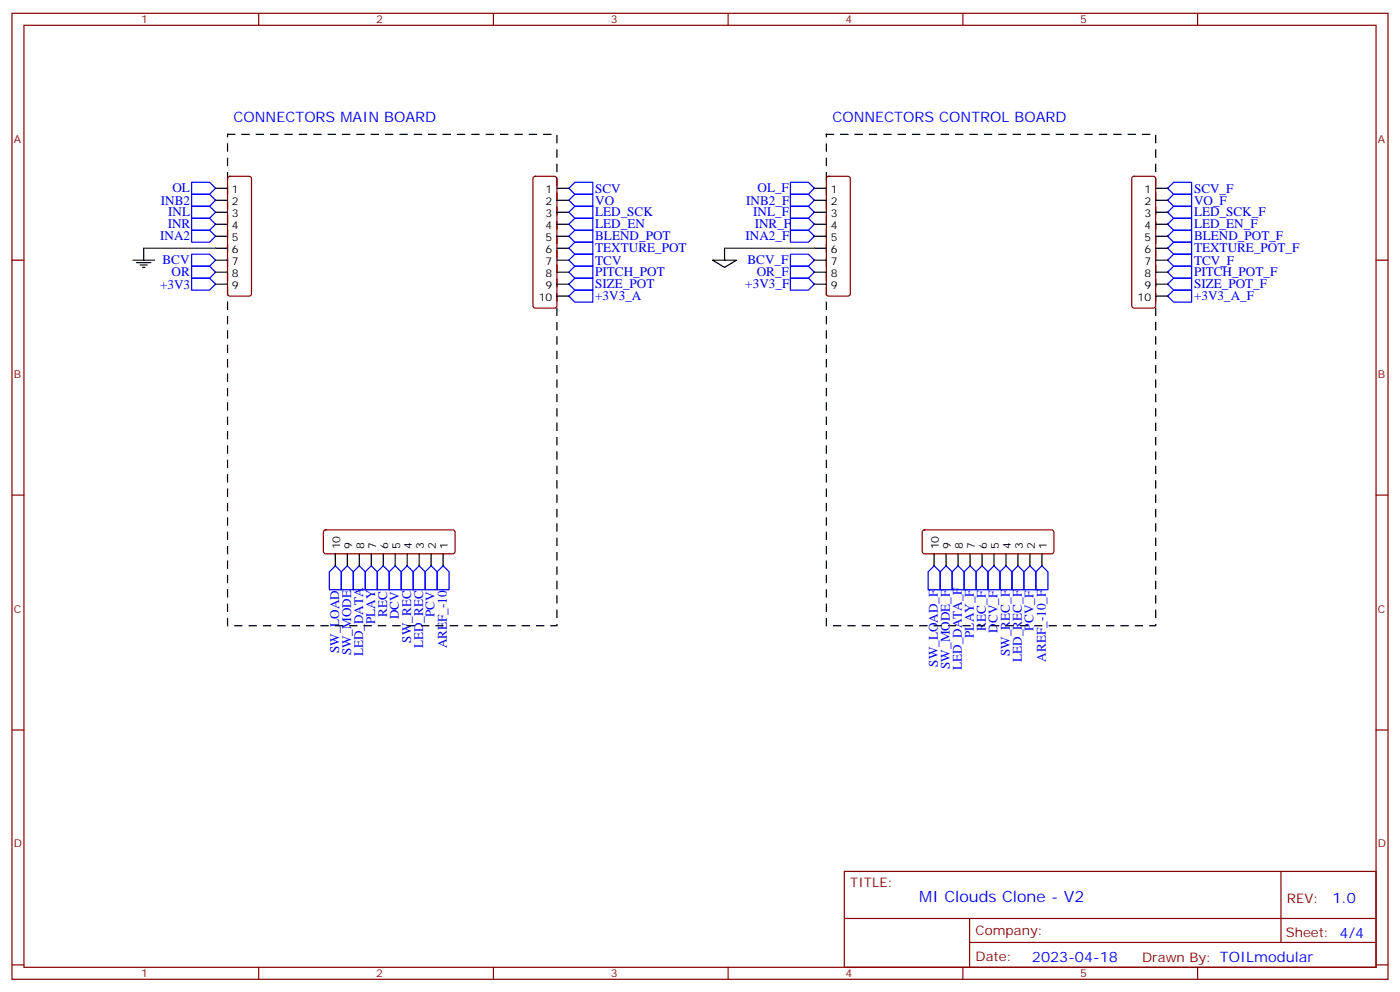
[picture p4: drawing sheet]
<svg xmlns="http://www.w3.org/2000/svg" width="412mm" height="292mm" viewBox="0 0 412 292" stroke-linecap="round" stroke-linejoin="round" font-family="sans-serif">
<g fill="none" stroke="#870000" stroke-width=".35">
<path d="M3.5 3.9h405.4v284.4h-405.4zM7.1 7.4h398.2v277.3h-398.2zM76.2 3.9v3.5M145.3 3.9v3.5M214.5 3.9v3.5M283.6 3.9v3.5M352.8 3.9v3.5M67.3 52.1l.4-.2h5.7l.5 .2 .2 .5v33.9l-.3 .5-.4 .2h-5.7l-.5-.3-.2-.4v-33.9zM157.2 52.1l.5-.2h5.6l.5 .2 .2 .5v37.4l-.2 .5-.5 .2h-5.6l-.5-.2-.2-.5v-37.4zM243.7 52.1l.4-.2h5.7l.5 .2 .2 .5v33.9l-.3 .5-.4 .2h-5.7l-.5-.3-.2-.4v-33.9zM333.6 52.1l.5-.2h5.6l.5 .2 .2 .5v37.4l-.2 .5-.5 .2h-5.6l-.5-.2-.2-.5v-37.4zM3.5 76.6h3.6"/>
<path d="M405.3 76.6h3.6M3.5 145.7h3.6M95.5 156.2l.5-.2h37.3l.5 .2 .3 .5v5.6l-.3 .5-.5 .2h-37.3l-.5-.2-.3-.5v-5.6zM271.9 156.2l.4-.2h37.4l.5 .2 .2 .5v5.6l-.2 .5-.5 .2h-37.4l-.5-.2-.2-.5v-5.6zM405.3 145.7h3.6M3.5 214.9h3.6M405.3 214.9h3.6M248.7 256.5h156.6v28.2h-156.6zM377.3 256.5v20.9M248.7 270.4h156.5M285.6 277.4h119.6M285.6 270.4v14.1"/>
<path d="M3.5 284h3.6M76.2 284.7v3.6M145.3 284.7v3.6M214.5 284.7v3.6M283.6 284.7v3.6M352.8 284.7v3.6M405.3 284h3.6"/>
</g>
<g fill="none" stroke="#00f" stroke-width=".35">
<path d="M56.4 57.2h5.3l1.8 1.7-1.8 1.8h-5.3zM56.4 53.7h5.3l1.8 1.7-1.8 1.8h-5.3zM167.6 58.9l1.7-1.7h5.3v3.5h-5.3zM167.6 55.4l1.7-1.7h5.3v3.5h-5.3zM232.8 57.2h5.3l1.8 1.7-1.8 1.8h-5.3zM232.8 53.7h5.3l1.8 1.7-1.8 1.8h-5.3zM344 55.4l1.7-1.7h5.3v3.5h-5.3zM345.7 57.2h5.3v3.5h-5.3l-1.7-1.8zM56.4 64.2h5.3l1.8 1.8-1.8 1.8h-5.3zM56.4 60.7h5.3l1.8 1.8-1.8 1.7h-5.3zM56.4 67.8h5.3l1.8 1.7-1.8 1.8h-5.3zM56.4 78.4h5.3l1.8 1.7-1.8 1.8h-5.3z"/>
<path d="M56.4 74.8h5.3l1.8 1.8-1.8 1.8h-5.3zM167.6 76.6l1.7-1.8h5.3v3.6h-5.3zM167.6 73.1l1.7-1.8h5.3v3.5h-5.3zM167.6 66l1.7-1.8h5.3v3.6h-5.3zM167.6 62.5l1.7-1.8h5.3v3.5h-5.3zM169.3 67.8h5.3v3.5h-5.3l-1.7-1.8zM232.8 64.2h5.3l1.8 1.8-1.8 1.8h-5.3zM232.8 60.7h5.3l1.8 1.8-1.8 1.7h-5.3zM232.8 67.8h5.3l1.8 1.7-1.8 1.8h-5.3zM232.8 78.4h5.3l1.8 1.7-1.8 1.8h-5.3zM232.8 74.8h5.3l1.8 1.8-1.8 1.8h-5.3zM344 73.1l1.7-1.8h5.3v3.5h-5.3z"/>
<path d="M344 62.5l1.7-1.8h5.3v3.5h-5.3zM345.7 74.8h5.3v3.6h-5.3l-1.7-1.8zM345.7 67.8h5.3v3.5h-5.3l-1.7-1.8zM345.7 64.2h5.3v3.6h-5.3l-1.7-1.8zM56.4 81.9h5.3l1.8 1.7-1.8 1.8h-5.3zM167.6 83.6l1.7-1.7h5.3v3.5h-5.3zM167.6 80.1l1.7-1.7h5.3v3.5h-5.3zM167.6 87.2l1.7-1.8h5.3v3.5h-5.3zM232.8 81.9h5.3l1.8 1.7-1.8 1.8h-5.3zM344 80.1l1.7-1.7h5.3v3.5h-5.3zM344 87.2l1.7-1.8h5.3v3.5h-5.3zM345.7 81.9h5.3v3.5h-5.3l-1.7-1.8z"/>
<path d="M98.8 166.5l1.7 1.8v5.3h-3.5v-5.3zM102.3 166.5l1.8 1.8v5.3h-3.6v-5.3zM105.8 166.5l1.8 1.8v5.3h-3.5v-5.3zM109.4 166.5l1.7 1.8v5.3h-3.5v-5.3zM111.1 168.3l1.8-1.8 1.8 1.8v5.3h-3.6zM116.4 166.5l1.8 1.8v5.3h-3.5v-5.3zM119.9 166.5l1.8 1.8v5.3h-3.5v-5.3zM123.5 166.5l1.7 1.8v5.3h-3.5v-5.3zM127 166.5l1.8 1.8v5.3h-3.6v-5.3zM130.5 166.5l1.8 1.8v5.3h-3.5v-5.3zM275.2 166.5l1.7 1.8v5.3h-3.5v-5.3zM278.7 166.5l1.8 1.8v5.3h-3.6v-5.3z"/>
<path d="M282.2 166.5l1.8 1.8v5.3h-3.5v-5.3zM285.8 166.5l1.7 1.8v5.3h-3.5v-5.3zM287.5 168.3l1.8-1.8 1.7 1.8v5.3h-3.5zM292.8 166.5l1.8 1.8v5.3h-3.6v-5.3zM294.6 168.3l1.7-1.8 1.8 1.8v5.3h-3.5zM299.9 166.5l1.7 1.8v5.3h-3.5v-5.3zM303.4 166.5l1.8 1.8v5.3h-3.6v-5.3zM306.9 166.5l1.8 1.8v5.3h-3.5v-5.3z"/>
</g>
<g fill="none" stroke="#000" stroke-width=".35">
<path d="M63.5 55.4h3.5M63.5 58.9h3.5M164 55.4h3.6M164 58.9h3.6M239.9 55.4h3.5M239.9 58.9h3.5M340.4 55.4h3.6M340.4 58.9h3.6M39.2 76.6h6.3M40.2 77.3h4.2M41.3 78h2.1M42 78.7h.7"/>
<path d="M42.3 73.1v3.5M63.5 76.6h3.5M63.5 62.5h3.5M63.5 66h3.5M63.5 69.5h3.5M63.5 73.1h3.5M164 76.6h3.6M164 62.5h3.6M164 66h3.6M164 69.5h3.6M164 73.1h3.6M209.9 76.6h7.1l-3.6 2.1z"/>
<path d="M213.4 73.1v3.5M239.9 76.6h3.5M239.9 62.5h3.5M239.9 66h3.5M239.9 69.5h3.5M239.9 73.1h3.5M340.4 76.6h3.6M340.4 62.5h3.6M340.4 66h3.6M340.4 69.5h3.6M340.4 73.1h3.6M63.5 80.1h3.5"/>
<path d="M63.5 83.6h3.5M164 80.1h3.6M164 83.6h3.6M164 87.2h3.6M239.9 80.1h3.5M239.9 83.6h3.5M340.4 80.1h3.6M340.4 83.6h3.6M340.4 87.2h3.6M98.8 163v3.5M102.3 163v3.5M105.8 163v3.5"/>
<path d="M109.4 163v3.5M112.9 163v3.5M116.4 163v3.5M119.9 163v3.5M123.5 163v3.5M127 163v3.5M130.5 163v3.5M275.2 163v3.5M278.7 163v3.5M282.2 163v3.5M285.8 163v3.5M289.3 163v3.5"/>
<path d="M292.8 163v3.5M296.3 163v3.5M299.9 163v3.5M303.4 163v3.5M306.9 163v3.5"/>
</g>
<path d="M67 39.5h97v144.7h-97zM243.4 39.5h97v144.7h-97z" fill="none" stroke="#000" stroke-width=".35" stroke-dasharray="2.1 2.1"/>
<path d="M42.3 73.1h21.2M213.4 73.1h26.5" fill="none" stroke="#008700" stroke-width=".35"/>
<text font-size="4.6" fill="#00f" x="270.8" y="265.5">MI Clouds Clone - V2</text>
<g font-size="4.2" fill="#00f">
<text x="68.8" y="36">CONNECTORS MAIN BOARD</text>
<text x="245.2" y="36">CONNECTORS CONTROL BOARD</text>
<text x="392.5" y="265.8">1.0</text>
<text x="304" y="283.1">2023-04-18</text>
</g>
<g font-size="3.9" fill="#00f">
<text x="50.8" y="56.6">OL</text>
<text x="175.3" y="56.7">SCV</text>
<text x="223.1" y="56.6">OL_F</text>
<text x="351.7" y="56.7">SCV_F</text>
<text x="47.4" y="60.3">INB2</text>
<text x="49.5" y="63.7">INL</text>
<text x="175.3" y="63.7">LED_SCK</text>
<text x="175.3" y="60.3">VO</text>
<text x="219.8" y="60.3">INB2_F</text>
<text x="221.9" y="63.7">INL_F</text>
<text x="351.7" y="60.3">VO_F</text>
<text x="351.7" y="63.7">LED_SCK_F</text>
<text x="47.2" y="70.7">INA2</text>
<text x="49.4" y="67.2">INR</text>
<text x="175.3" y="70.8">BLEND_POT</text>
<text x="175.3" y="67.3">LED_EN</text>
<text x="219.6" y="70.7">INA2_F</text>
<text x="222.3" y="67.2">INR_F</text>
<text x="351.7" y="70.8">BLEND_POT_F</text>
<text x="351.7" y="67.3">LED_EN_F</text>
<text x="47.9" y="77.7">BCV</text>
<text x="175.3" y="77.9">TCV</text>
<text x="175.3" y="74.3">TEXTURE_POT</text>
<text x="220.2" y="77.7">BCV_F</text>
<text x="351.7" y="77.9">TCV_F</text>
<text x="351.7" y="74.3">TEXTURE_POT_F</text>
<text x="50.6" y="81.3">OR</text>
<text x="175.3" y="81.3">PITCH_POT</text>
<text x="222.9" y="81.3">OR_F</text>
<text x="351.7" y="81.3">PITCH_POT_F</text>
<text x="47.1" y="84.9">+3V3</text>
<text x="175.3" y="84.9">SIZE_POT</text>
<text x="175.3" y="88.4">+3V3_A</text>
<text x="219.6" y="84.9">+3V3_F</text>
<text x="351.7" y="84.9">SIZE_POT_F</text>
<text x="351.7" y="88.4">+3V3_A_F</text>
<text x="110.5" y="183.8" transform="rotate(-90 110.5 183.8)">PLAY</text>
<text x="114" y="181.6" transform="rotate(-90 114 181.6)">REC</text>
<text x="117.5" y="182.2" transform="rotate(-90 117.5 182.2)">DCV</text>
<text x="128" y="181.6" transform="rotate(-90 128 181.6)">PCV</text>
<text x="290.4" y="185.6" transform="rotate(-90 290.4 185.6)">REC_F</text>
<text x="304.4" y="185.6" transform="rotate(-90 304.4 185.6)">PCV_F</text>
<text x="121.1" y="189.1" transform="rotate(-90 121.1 189.1)">SW_REC</text>
<text x="124.6" y="190.8" transform="rotate(-90 124.6 190.8)">LED_REC</text>
<text x="131.6" y="190.8" transform="rotate(-90 131.6 190.8)">AREF_-10</text>
<text x="286.9" y="187.8" transform="rotate(-90 286.9 187.8)">PLAY_F</text>
<text x="293.8" y="186.2" transform="rotate(-90 293.8 186.2)">DCV_F</text>
<text x="99.9" y="192.3" transform="rotate(-90 99.9 192.3)">SW_LOAD</text>
<text x="103.4" y="192.9" transform="rotate(-90 103.4 192.9)">SW_MODE</text>
<text x="106.9" y="193.2" transform="rotate(-90 106.9 193.2)">LED_DATA</text>
<text x="276.3" y="196.2" transform="rotate(-90 276.3 196.2)">SW_LOAD_F</text>
<text x="279.8" y="196.9" transform="rotate(-90 279.8 196.9)">SW_MODE_F</text>
<text x="283.3" y="197.2" transform="rotate(-90 283.3 197.2)">LED_DATA_F</text>
<text x="297.5" y="193.1" transform="rotate(-90 297.5 193.1)">SW_REC_F</text>
<text x="301" y="194.8" transform="rotate(-90 301 194.8)">LED_REC_F</text>
<text x="308" y="194.8" transform="rotate(-90 308 194.8)">AREF_-10_F</text>
</g>
<g font-size="3.9" fill="#800">
<text x="250.5" y="261.1">TITLE:</text>
<text x="379.1" y="265.8">REV:</text>
<text x="287.4" y="275.3">Company:</text>
<text x="378.7" y="275.9">Sheet: 4/4</text>
<text x="287.4" y="283">Date:</text>
<text x="336.4" y="283.1">Drawn By: TOILmodular</text>
</g>
<g font-size="3.2" fill="#800">
<text x="41.6" y="6.9">1</text>
<text x="110.8" y="6.9">2</text>
<text x="179.9" y="6.9">3</text>
<text x="249.1" y="6.9">4</text>
<text x="318.2" y="6.9">5</text>
<text x="4.1" y="42">A</text>
<text x="405.9" y="42">A</text>
<text x="4.1" y="111.2">B</text>
<text x="405.9" y="111.2">B</text>
<text x="4.1" y="180.3">C</text>
<text x="405.9" y="180.3">C</text>
<text x="4.1" y="249.4">D</text>
<text x="405.9" y="249.4">D</text>
<text x="41.6" y="287.7">1</text>
<text x="110.8" y="287.7">2</text>
<text x="179.9" y="287.7">3</text>
<text x="249.1" y="287.7">4</text>
<text x="318.2" y="287.7">5</text>
</g>
<g font-size="3.2">
<text x="68.3" y="56.8">1</text>
<text x="160.7" y="56.8">1</text>
<text x="244.7" y="56.8">1</text>
<text x="337.1" y="56.8">1</text>
<text x="68.3" y="60.4">2</text>
<text x="68.3" y="63.9">3</text>
<text x="160.7" y="60.4">2</text>
<text x="160.7" y="63.9">3</text>
<text x="244.7" y="60.4">2</text>
<text x="244.7" y="63.9">3</text>
<text x="337.1" y="60.4">2</text>
<text x="337.1" y="63.9">3</text>
<text x="68.3" y="67.4">4</text>
<text x="68.3" y="70.9">5</text>
<text x="160.7" y="67.4">4</text>
<text x="160.7" y="70.9">5</text>
<text x="244.7" y="67.4">4</text>
<text x="244.7" y="70.9">5</text>
<text x="337.1" y="67.4">4</text>
<text x="337.1" y="70.9">5</text>
<text x="68.3" y="74.5">6</text>
<text x="68.3" y="78">7</text>
<text x="160.7" y="74.5">6</text>
<text x="160.7" y="78">7</text>
<text x="244.7" y="74.5">6</text>
<text x="244.7" y="78">7</text>
<text x="337.1" y="74.5">6</text>
<text x="337.1" y="78">7</text>
<text x="68.3" y="81.5">8</text>
<text x="160.7" y="81.5">8</text>
<text x="244.7" y="81.5">8</text>
<text x="337.1" y="81.5">8</text>
<text x="68.3" y="85.1">9</text>
<text x="158.7" y="88.6">10</text>
<text x="160.7" y="85.1">9</text>
<text x="244.7" y="85.1">9</text>
<text x="335.1" y="88.6">10</text>
<text x="337.1" y="85.1">9</text>
<text x="100.2" y="161.7" transform="rotate(-90 100.2 161.7)">10</text>
<text x="103.7" y="161.7" transform="rotate(-90 103.7 161.7)">9</text>
<text x="107.2" y="161.7" transform="rotate(-90 107.2 161.7)">8</text>
<text x="110.8" y="161.7" transform="rotate(-90 110.8 161.7)">7</text>
<text x="114.3" y="161.7" transform="rotate(-90 114.3 161.7)">6</text>
<text x="117.8" y="161.7" transform="rotate(-90 117.8 161.7)">5</text>
<text x="121.4" y="161.7" transform="rotate(-90 121.4 161.7)">4</text>
<text x="124.9" y="161.7" transform="rotate(-90 124.9 161.7)">3</text>
<text x="128.4" y="161.7" transform="rotate(-90 128.4 161.7)">2</text>
<text x="131.9" y="161.7" transform="rotate(-90 131.9 161.7)">1</text>
<text x="276.6" y="161.7" transform="rotate(-90 276.6 161.7)">10</text>
<text x="280.1" y="161.7" transform="rotate(-90 280.1 161.7)">9</text>
<text x="283.6" y="161.7" transform="rotate(-90 283.6 161.7)">8</text>
<text x="287.2" y="161.7" transform="rotate(-90 287.2 161.7)">7</text>
<text x="290.7" y="161.7" transform="rotate(-90 290.7 161.7)">6</text>
<text x="294.2" y="161.7" transform="rotate(-90 294.2 161.7)">5</text>
<text x="297.7" y="161.7" transform="rotate(-90 297.7 161.7)">4</text>
<text x="301.3" y="161.7" transform="rotate(-90 301.3 161.7)">3</text>
<text x="304.8" y="161.7" transform="rotate(-90 304.8 161.7)">2</text>
<text x="308.3" y="161.7" transform="rotate(-90 308.3 161.7)">1</text>
</g>
</svg>
